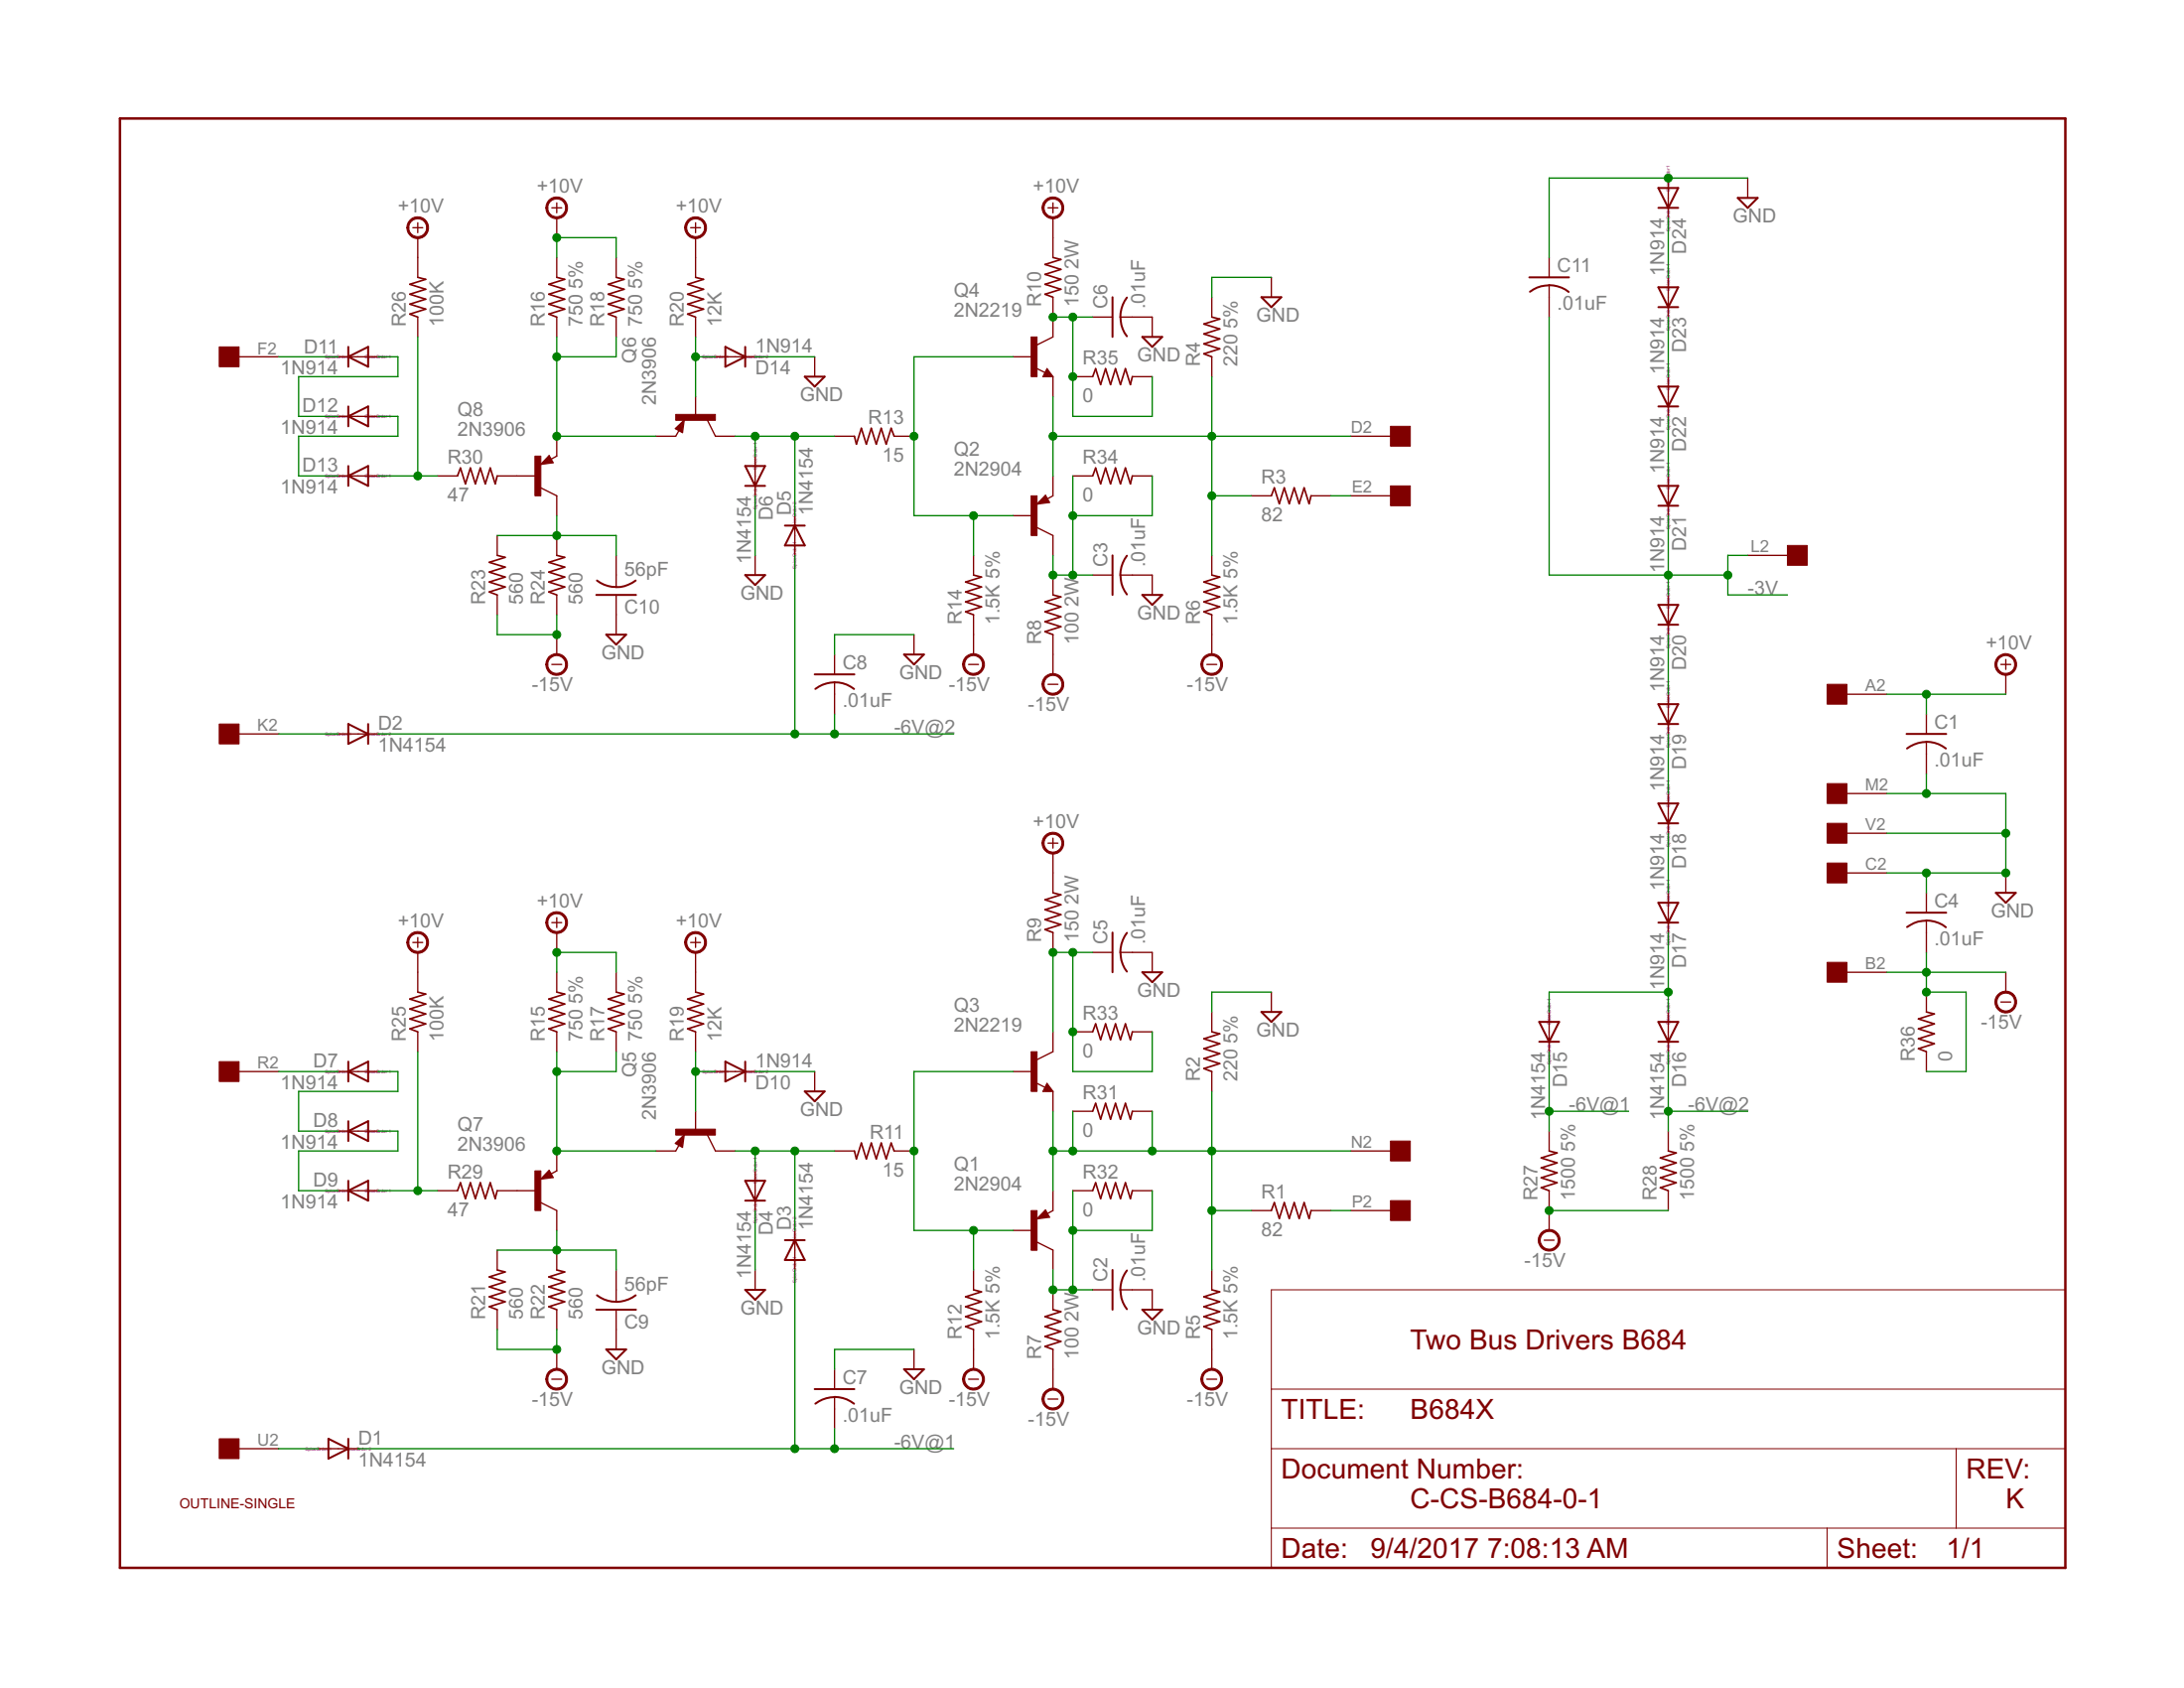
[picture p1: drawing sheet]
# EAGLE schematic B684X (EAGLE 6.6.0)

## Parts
C1  .01uF  C-US  [C063-025X075]
C2  .01uF  C-US  [C063-025X075]
C3  .01uF  C-US  [C063-025X075]
C4  .01uF  C-US  [C063-025X075]
C5  .01uF  C-US  [C063-025X075]
C6  .01uF  C-US  [C063-025X075]
C7  .01uF  C-US  [C063-025X075]
C8  .01uF  C-US  [C063-025X075]
C9  56pF  C-US  [C063-025X075]
C10  56pF  C-US  [C063-025X075]
C11  .01uF  C-US  [C063-025X075]
D1  1N4154  1N4148DO35-10  [DO35-10]
D2  1N4154  1N4148DO35-10  [DO35-10]
D3  1N4154  1N4148DO35-10  [DO35-10]
D4  1N4154  1N4148DO35-10  [DO35-10]
D5  1N4154  1N4148DO35-10  [DO35-10]
D6  1N4154  1N4148DO35-10  [DO35-10]
D7  1N914  1N4148DO35-10  [DO35-10]
D8  1N914  1N4148DO35-10  [DO35-10]
D9  1N914  DIODE-DO35-10  [DO35-10]
D10  1N914  1N4148DO35-10  [DO35-10]
D11  1N914  1N4148DO35-10  [DO35-10]
D12  1N914  1N4148DO35-10  [DO35-10]
D13  1N914  DIODE-DO35-10  [DO35-10]
D14  1N914  1N4148DO35-10  [DO35-10]
D15  1N4154  1N4148DO35-10  [DO35-10]
D16  1N4154  1N4148DO35-10  [DO35-10]
D17  1N914  1N4148DO35-10  [DO35-10]
D18  1N914  1N4148DO35-10  [DO35-10]
D19  1N914  1N4148DO35-10  [DO35-10]
D20  1N914  1N4148DO35-10  [DO35-10]
D21  1N914  1N4148DO35-10  [DO35-10]
D22  1N914  1N4148DO35-10  [DO35-10]
D23  1N914  1N4148DO35-10  [DO35-10]
D24  1N914  1N4148DO35-10  [DO35-10]
Q1  2N2904  2N3637  [TO39]
Q2  2N2904  2N3637  [TO39]
Q3  2N2219  [TO5]
Q4  2N2219  [TO5]
Q5  2N3906  2N3637  [TO39]
Q6  2N3906  2N3637  [TO39]
Q7  2N3906  2N3637  [TO39]
Q8  2N3906  2N3637  [TO39]
R1  82  R-US_0207/10  [0207/10]
R2  220 5%  R-US_0207/10  [0207/10]
R3  82  R-US_0207/10  [0207/10]
R4  220 5%  R-US_0207/10  [0207/10]
R5  1.5K 5%  R-US_0207/10  [0207/10]
R6  1.5K 5%  R-US_0207/10  [0207/10]
R7  100 2W  R-US_0817/22  [P0817/22]
R8  100 2W  R-US_0817/22  [P0817/22]
R9  150 2W  R-US_0817/22  [P0817/22]
R10  150 2W  R-US_0817/22  [P0817/22]
R11  15  R-US_0207/10  [0207/10]
R12  1.5K 5%  R-US_0207/10  [0207/10]
R13  15  R-US_0207/10  [0207/10]
R14  1.5K 5%  R-US_0207/10  [0207/10]
R15  750 5%  R-US_0207/10  [0207/10]
R16  750 5%  R-US_0207/10  [0207/10]
R17  750 5%  R-US_0207/10  [0207/10]
R18  750 5%  R-US_0207/10  [0207/10]
R19  12K  R-US_0207/10  [0207/10]
R20  12K  R-US_0207/10  [0207/10]
R21  560  R-US_0207/10  [0207/10]
R22  560  R-US_0207/10  [0207/10]
R23  560  R-US_0207/10  [0207/10]
R24  560  R-US_0207/10  [0207/10]
R25  100K  R-US_0207/10  [0207/10]
R26  100K  R-US_0207/10  [0207/10]
R27  1500 5%  R-US_0207/10  [0207/10]
R28  1500 5%  R-US_0207/10  [0207/10]
R29  47  R-US_0207/10  [0207/10]
R30  47  R-US_0207/10  [0207/10]
R31  0  R-US_0207/10  [0207/10]
R32  0  R-US_0207/10  [0207/10]
R33  0  R-US_0207/10  [0207/10]
R34  0  R-US_0207/10  [0207/10]
R35  0  R-US_0207/10  [0207/10]
R36  0  R-US_0207/10  [0207/10]
U$1  OUTLINE-SINGLE  [SINGLE]
U$2  EDGE-1  [EDGE-CON1]

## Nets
+10V [Power]: C1.1 R9.2 R10.2 R15.2 R16.2 R17.2 R18.2 R19.2 R20.2 R25.2 R26.2 U$2.A2
-3V [Power]: C11.2 D20.A D21.C U$2.L2
-6V@1: C7.2 D1.C D3.A D15.C R27.2
-6V@2: C8.2 D2.C D5.A D16.C R28.2
-15V [Power]: C4.2 R5.1 R6.1 R7.1 R8.1 R12.1 R14.1 R21.1 R22.1 R23.1 R24.1 R27.1 R28.1 R36.1 R36.2 U$2.B2
GND [Power]: C1.2 C2.2 C3.2 C4.1 C5.2 C6.2 C7.1 C8.1 C9.1 C10.1 C11.1 D4.C D6.C D10.C D14.C D24.A R2.2 R4.2 U$2.C2 U$2.M2 U$2.V2
N$1: D11.C U$2.F2
N$2: D11.A D12.C
N$3: D13.A R26.1 R30.1
N$4: D12.A D13.C
N$5: Q7.2(B) R29.2
N$6: C10.2 Q8.3(C) R23.2 R24.2
N$7: Q6.1(E) Q8.1(E) R16.1 R18.1
N$8: D14.A Q6.2(B) R20.1
N$9: Q2.1(E) Q4.1(E) R3.1 R4.1 R6.2 U$2.D2
N$10: C6.1 Q4.3(C) R10.1 R35.1 R35.2
N$11: C3.1 Q2.3(C) R8.2 R34.1 R34.2
N$12: D18.A D19.C
N$13: D22.A D23.C
N$14: D5.C D6.A Q6.3(C) R13.2
N$15: Q2.2(B) Q4.2(B) R13.1 R14.2
N$16: D21.A D22.C
N$17: D2.A U$2.K2
N$18: R3.2 U$2.E2
N$19: D7.C U$2.R2
N$20: D17.A D18.C
N$21: D7.A D8.C
N$22: D8.A D9.C
N$23: D9.A R25.1 R29.1
N$24: D19.A D20.C
N$25: Q8.2(B) R30.2
N$26: C9.2 Q7.3(C) R21.2 R22.2
N$27: Q5.1(E) Q7.1(E) R15.1 R17.1
N$28: D10.A Q5.2(B) R19.1
N$29: D3.C D4.A Q5.3(C) R11.2
N$30: Q1.2(B) Q3.2(B) R11.1 R12.2
N$31: D1.A U$2.U2
N$32: D15.A D16.A D17.C
N$33: Q1.1(E) Q3.1(E) R1.1 R2.1 R5.2 R31.1 R31.2 U$2.N2
N$35: C2.1 Q1.3(C) R7.2 R32.1 R32.2
N$36: R1.2 U$2.P2
N$37: D23.A D24.C
N$38: C5.1 Q3.3(C) R9.1 R33.1 R33.2
Unconnected: U$2.H2 U$2.J2 U$2.S2 U$2.T2

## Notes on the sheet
- Two Bus Drivers B684
- C-CS-B684-0-1 | K
